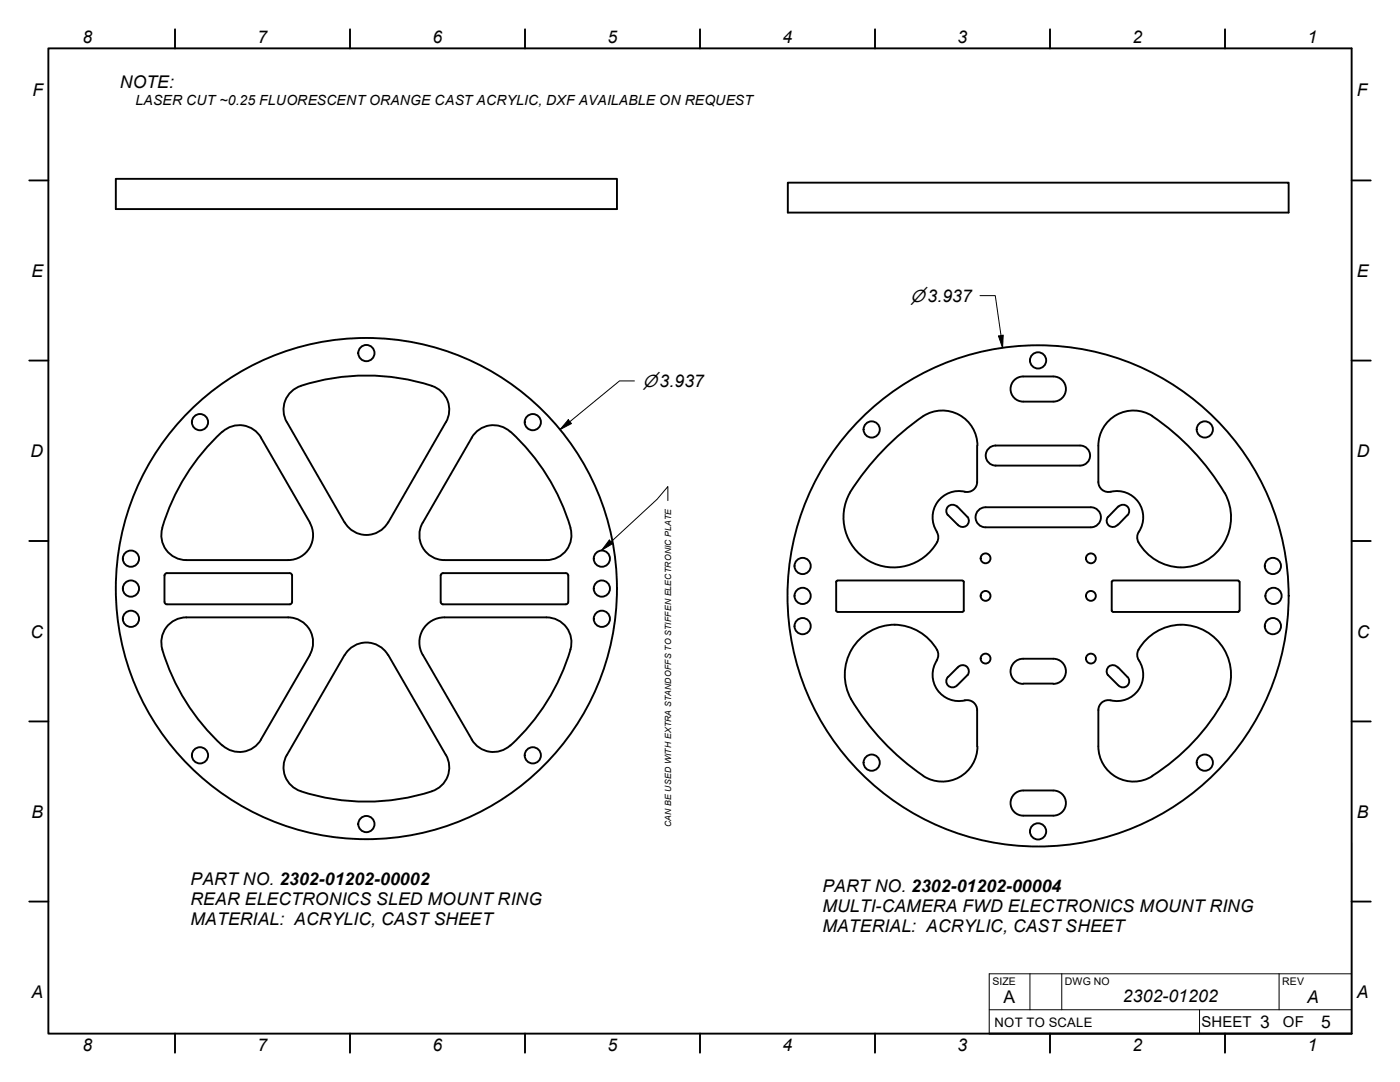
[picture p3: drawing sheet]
<svg xmlns="http://www.w3.org/2000/svg" width="279mm" height="216mm" viewBox="0 0 279 216" stroke-linecap="round" stroke-linejoin="round" font-family="sans-serif">
<!-- layer: Visible Edges(ANSI-PIG) -->
<g fill="none" stroke="#000" stroke-width=".38">
<path d="M23.1 35.7h100v6h-100zM157.2 36.4h100v6h-100zM60 77a5 5 0 0 0-2.8 7.2M60 77a42.5 42.5 0 0 1 26.2 0M86.2 77a5 5 0 0 1 2.8 7.2M204.2 75.1a2.51 2.51 0 0 0-2.5 2.5 2.51 2.51 0 0 0 2.5 2.5M204.2 75.1h6a2.51 2.51 0 0 1 2.5 2.5 2.51 2.51 0 0 1-2.5 2.5h-6M44.4 86.1a42.5 42.5 0 0 0-12 19.2M44.4 86.1a5 5 0 0 1 7.7 1.2l9.7 17M57.3 84.3l11.5 20M89 84.3l-11.5 20M101.8 86.1a5 5 0 0 0-7.7 1.2l-9.7 17a5 5 0 0 0 4.3 7.5"/>
<path d="M101.9 86.1a42.5 42.5 0 0 1 12 19.2M184.3 83a53.2 53.2 0 0 0-14.7 15.3 10 10 0 0 0 3.9 13.7 10 10 0 0 0 13.7-4.2 2 2 0 0 0-.3-1.7M184.3 83a7 7 0 0 1 10.8 5.9M192.6 98.1a5.2 5.2 0 0 0-5.5 2.1 5.2 5.2 0 0 0-.1 5.9M195 89v7.2a2 2 0 0 1-2.5 1.9M198.7 88.9h16.9a2 2 0 0 1 2 2 2 2 0 0 1-2 2h-16.9M198.7 88.9a2 2 0 0 0-2 2 2 2 0 0 0 2 2M219.2 89v7.2a2 2 0 0 0 2.5 1.9 5.3 5.3 0 0 1 5.5 2.1 5.3 5.3 0 0 1 .1 5.9M219.2 88.9a7.1 7.1 0 0 1 4.3-6.5 7.1 7.1 0 0 1 7.7 1.5 47.1 47.1 0 0 1 13.7 15.4 10 10 0 0 1-9.2 13.9M32.4 105.4a5 5 0 0 0 4.8 6.4h20.3M32.8 114.8v5.3l.1 .3 .4 .2h24.5M57.8 114.4h-24.5l-.4 .2-.1 .2"/>
<path d="M57.8 114.4h.3l.2 .4M58.3 114.8v5.3l-.2 .4-.3 .1M61.8 104.3a5 5 0 0 1-4.3 7.5M68.8 104.3a5 5 0 0 0 8.6 0M87.9 114.8v5.3l.3 .4 .2 .1h24.5M88.7 111.8h20.3M112.9 114.4h-24.5l-.4 .2-.1 .2M112.9 114.4h.3l.2 .4M113.4 114.8v5.3l-.2 .4-.3 .1M113.8 105.4a5 5 0 0 1-4.7 6.4M167.1 115.9l-.2 .2v5.8l.2 .1M167.1 115.8h25"/>
<path d="M189.2 102.8l1.9 1.9M191 101.1a1.24 1.24 0 0 0-1.8 0 1.24 1.24 0 0 0 0 1.7M191 101l2.1 2.2a1.24 1.24 0 0 1-.2 1.7 1.24 1.24 0 0 1-1.8-.2M192.1 115.9l.2 .2v5.7l-.2 .2M196.7 101.2a2 2 0 0 0-2 2 2 2 0 0 0 2 2M196.7 105.2h21M196.7 101.2h21M217.7 101.2a2 2 0 0 1 2 2 2 2 0 0 1-2 2M222.1 115.9l-.2 .2v5.8l.2 .1M222.1 115.8h25M223.2 101l-2.1 2.2a1.24 1.24 0 0 0 .2 1.7 1.24 1.24 0 0 0 1.8-.2M223.2 101.1a1.24 1.24 0 0 1 1.8 0 1.24 1.24 0 0 1 0 1.7"/>
<path d="M225 102.8l-1.9 1.9M227.3 106.1a2.33 2.33 0 0 0 .5 3 10 10 0 0 0 7.8 4.1M247.1 115.9l.2 .2M247.4 116.1v5.8M32.4 129.6a42.5 42.5 0 0 0 12 19.2M57.5 123.2a5 5 0 0 1 4.3 7.5M57.5 123.2h-20.3a5 5 0 0 0-4.8 6.4M61.8 130.7l-9.7 16.9a5 5 0 0 1-7.7 1.1M68.8 130.7l-11.5 19.9M68.8 130.7a5 5 0 0 1 8.6 0M77.5 130.7l11.5 19.9M88.7 123.2a5 5 0 0 0-4.3 7.5l9.8 16.9"/>
<path d="M88.7 123.2h20.3M109.1 123.2a5 5 0 0 1 4.7 6.4M113.9 129.6a42.5 42.5 0 0 1-12 19.2M167.1 122.1h25M169.8 139.4a49 49 0 0 0 14.5 15.4M178.6 124.7a9.8 9.8 0 0 1 8.6 5.4 2 2 0 0 1-.3 1.7M178.6 124.7a10 10 0 0 0-8.8 14.8M187 131.8a5.2 5.2 0 0 0 .1 5.9 5.2 5.2 0 0 0 5.5 2M189.2 135a1.24 1.24 0 0 0 0 1.8 1.24 1.24 0 0 0 1.8 0M191.1 133.2l-1.9 1.9M191.1 133.2a1.24 1.24 0 0 1 1.8-.2 1.24 1.24 0 0 1 .2 1.7M192.5 139.8a2 2 0 0 1 2.5 1.9"/>
<path d="M193.1 134.7l-2.1 2.1M204.2 131.4a2.51 2.51 0 0 0-2.5 2.6 2.51 2.51 0 0 0 2.5 2.5M204.2 131.4h6a2.51 2.51 0 0 1 2.5 2.6 2.51 2.51 0 0 1-2.5 2.5M204.2 136.4h6M221.1 134.7l2.1 2.1M222.1 122.1h25M223.1 133.2a1.24 1.24 0 0 0-1.8-.2 1.24 1.24 0 0 0-.2 1.7M223.1 133.2l1.9 1.9M225 135a1.24 1.24 0 0 1 0 1.8 1.24 1.24 0 0 1-1.8 0M227.3 131.8a5.3 5.3 0 0 1-.2 6 5.3 5.3 0 0 1-5.8 1.9 2 2 0 0 0-2.1 2M235.6 124.7a9.8 9.8 0 0 0-8.6 5.4 2 2 0 0 0 .3 1.6M235.7 124.7a10 10 0 0 1 8.7 14.8"/>
<path d="M244.4 139.5a42.4 42.4 0 0 1-14.5 15.3M247.3 121.8l-.2 .2M57.2 150.6a5 5 0 0 0 2.8 7.3M60 157.9a42.5 42.5 0 0 0 26.2 0M89 150.6a5 5 0 0 1-2.8 7.3M94.1 147.6a5 5 0 0 0 7.7 1.1M195 141.7v7.2M195.1 148.9a7 7 0 0 1-10.8 6M204.2 157.7a2.51 2.51 0 0 0-2.5 2.5 2.51 2.51 0 0 0 2.5 2.6M204.2 157.7h6a2.51 2.51 0 0 1 2.5 2.5 2.51 2.51 0 0 1-2.5 2.6h-6M219.2 141.7v7.2a7 7 0 0 0 10.8 6"/>
<circle cx="73.1" cy="70.5" r="1.62"/>
<circle cx="207.2" cy="71.9" r="1.62"/>
<circle cx="39.9" cy="84.2" r="1.62"/>
<circle cx="106.3" cy="84.2" r="1.62"/>
<circle cx="174" cy="85.7" r="1.62"/>
<circle cx="240.4" cy="85.7" r="1.62"/>
<circle cx="26.1" cy="117.4" r="1.62"/>
<circle cx="26.1" cy="111.5" r="1.62"/>
<circle cx="73.1" cy="117.4" r="50"/>
<circle cx="120.1" cy="111.5" r="1.62"/>
<circle cx="120.1" cy="117.4" r="1.62"/>
<circle cx="160.2" cy="112.9" r="1.62"/>
<circle cx="160.2" cy="118.9" r="1.62"/>
<circle cx="196.7" cy="118.9" r=".98"/>
<circle cx="196.7" cy="111.4" r=".98"/>
<circle cx="207.2" cy="118.9" r="50"/>
<circle cx="217.7" cy="118.9" r=".98"/>
<circle cx="217.7" cy="111.4" r=".98"/>
<circle cx="254" cy="112.9" r="1.62"/>
<circle cx="254.2" cy="118.9" r="1.62"/>
<circle cx="26.1" cy="123.5" r="1.62"/>
<circle cx="120.1" cy="123.5" r="1.62"/>
<circle cx="160.2" cy="124.9" r="1.62"/>
<circle cx="196.7" cy="131.4" r=".98"/>
<circle cx="217.7" cy="131.4" r=".98"/>
<circle cx="254" cy="124.9" r="1.62"/>
<circle cx="39.9" cy="150.7" r="1.62"/>
<circle cx="106.3" cy="150.7" r="1.62"/>
<circle cx="174" cy="152.2" r="1.62"/>
<circle cx="240.4" cy="152.2" r="1.62"/>
<circle cx="73.1" cy="164.4" r="1.62"/>
<circle cx="207.2" cy="165.9" r="1.62"/>
</g>
<!-- layer: Sketch Geometry(ANSI-PIG) -->
<g fill="none" stroke="#000" stroke-width=".38">
<path d="M9.7 9.7h260v196.5h-260zM34.9 5.8v3.9M69.8 5.8v3.9M104.8 5.8v3.9M139.7 5.8v3.9M174.6 5.8v3.9M209.5 5.8v3.9M244.5 5.8v3.9M5.8 36h3.9M269.7 36h3.9M5.8 71.9h3.9M269.7 71.9h3.9"/>
<path d="M5.8 107.9h3.9M269.7 107.9h3.9M5.8 144h3.9M269.7 144h3.9M5.8 179.9h3.9M269.7 179.9h3.9M34.9 206.2v3.9M69.8 206.2v3.9M104.8 206.2v3.9M139.7 206.2v3.9M174.6 206.2v3.9M197.4 206.2h72.3"/>
<path d="M209.5 206.2v3.9M244.5 206.2v3.9"/>
</g>
<!-- layer: Dimensions(ANSI-PIG) -->
<path d="M195.6 59h3l1.5 10.4M126.6 76h-3l-11.8 9.7M199.3 67.1l.9-.2-.1 2.5zM113.4 83.8l.6 .7-2.2 1.2zM269.7 168.1v38.1M205.5 194.3v7.2M211.9 194.3v7.2M255.3 194.3v7.2M269.7 194.3h-72.3v11.9M197.4 201.5h72.3M239.4 201.5v4.7" fill="none" stroke="#000" stroke-width=".2"/>
<g fill="#000">
<path d="M199.3 67.1l.9-.2-.1 2.5z" fill-rule="evenodd"/>
<path d="M113.4 83.8l.6 .7-2.2 1.2z" fill-rule="evenodd"/>
</g>
<!-- layer: Symbols(ANSI-PIG) -->
<path d="M133.3 99.9v-2.8l-2.2 2.5-11 10.2M121.6 107.8l.7 .7-2.2 1.3z" fill="none" stroke="#000" stroke-width=".2"/>
<path d="M121.6 107.8l.7 .7-2.2 1.3z" fill-rule="evenodd" fill="#000"/>
<g font-size="3.5">
<text x="16.4" y="8.6">8</text>
<text x="51.4" y="8.6">7</text>
<text x="86.3" y="8.6">6</text>
<text x="121.2" y="8.6">5</text>
<text x="156.1" y="8.6">4</text>
<text x="191.1" y="8.6">3</text>
<text x="226" y="8.6">2</text>
<text x="260.9" y="8.6">1</text>
<text x="23.9" y="17.5">NOTE:</text>
<text x="6.5" y="19.2">F</text>
<text x="270.8" y="19.2">F</text>
<text x="6.3" y="55.2">E</text>
<text x="270.8" y="55.2">E</text>
<text x="181.7" y="60.3">⌀ 3.937</text>
<text x="128.2" y="77.3">⌀ 3.937</text>
<text x="6.1" y="91.2">D</text>
<text x="270.8" y="91.2">D</text>
<text x="6.1" y="127.3">C</text>
<text x="270.8" y="127.3">C</text>
<text x="6.3" y="163.2">B</text>
<text x="270.8" y="163.2">B</text>
<text x="38" y="176.5">PART NO. 2302-01202-00002</text>
<text x="164.1" y="178">PART NO. 2302-01202-00004</text>
<text x="38" y="180.5">REAR ELECTRONICS SLED MOUNT RING</text>
<text x="38" y="184.5">MATERIAL: ACRYLIC, CAST SHEET</text>
<text x="164.1" y="182">MULTI-CAMERA FWD ELECTRONICS MOUNT RING</text>
<text x="164.1" y="186">MATERIAL: ACRYLIC, CAST SHEET</text>
<text x="6.3" y="199.2">A</text>
<text x="200.3" y="200.1">A</text>
<text x="224.1" y="200">2302-01202</text>
<text x="260.9" y="200.1">A</text>
<text x="270.8" y="199.2">A</text>
<text x="16.4" y="209.8">8</text>
<text x="51.4" y="209.7">7</text>
<text x="86.3" y="209.8">6</text>
<text x="121.2" y="209.7">5</text>
<text x="156.1" y="209.8">4</text>
<text x="191.1" y="209.8">3</text>
<text x="226" y="209.8">2</text>
<text x="251.5" y="205.2">3</text>
<text x="260.9" y="209.8">1</text>
<text x="263.7" y="205.1">5</text>
</g>
<g font-size="3">
<text x="239.8" y="205">SHEET</text>
<text x="256" y="205">OF</text>
</g>
<text font-size="2.8" x="27.1" y="21">LASER CUT ~0.25 FLUORESCENT ORANGE CAST ACRYLIC, DXF AVAILABLE ON REQUEST</text>
<text font-size="2.6" x="198.5" y="204.9">NOT TO SCALE</text>
<g font-size="2.1">
<text x="198.1" y="196.5">SIZE</text>
<text x="212.5" y="196.5">DWG NO</text>
<text x="255.9" y="196.5">REV</text>
</g>
<text font-size="1.7" x="133.9" y="165" transform="rotate(-90 133.9 165)">CAN BE USED WITH EXTRA STANDOFFS TO STIFFEN ELECTRONIC PLATE</text>
</svg>
